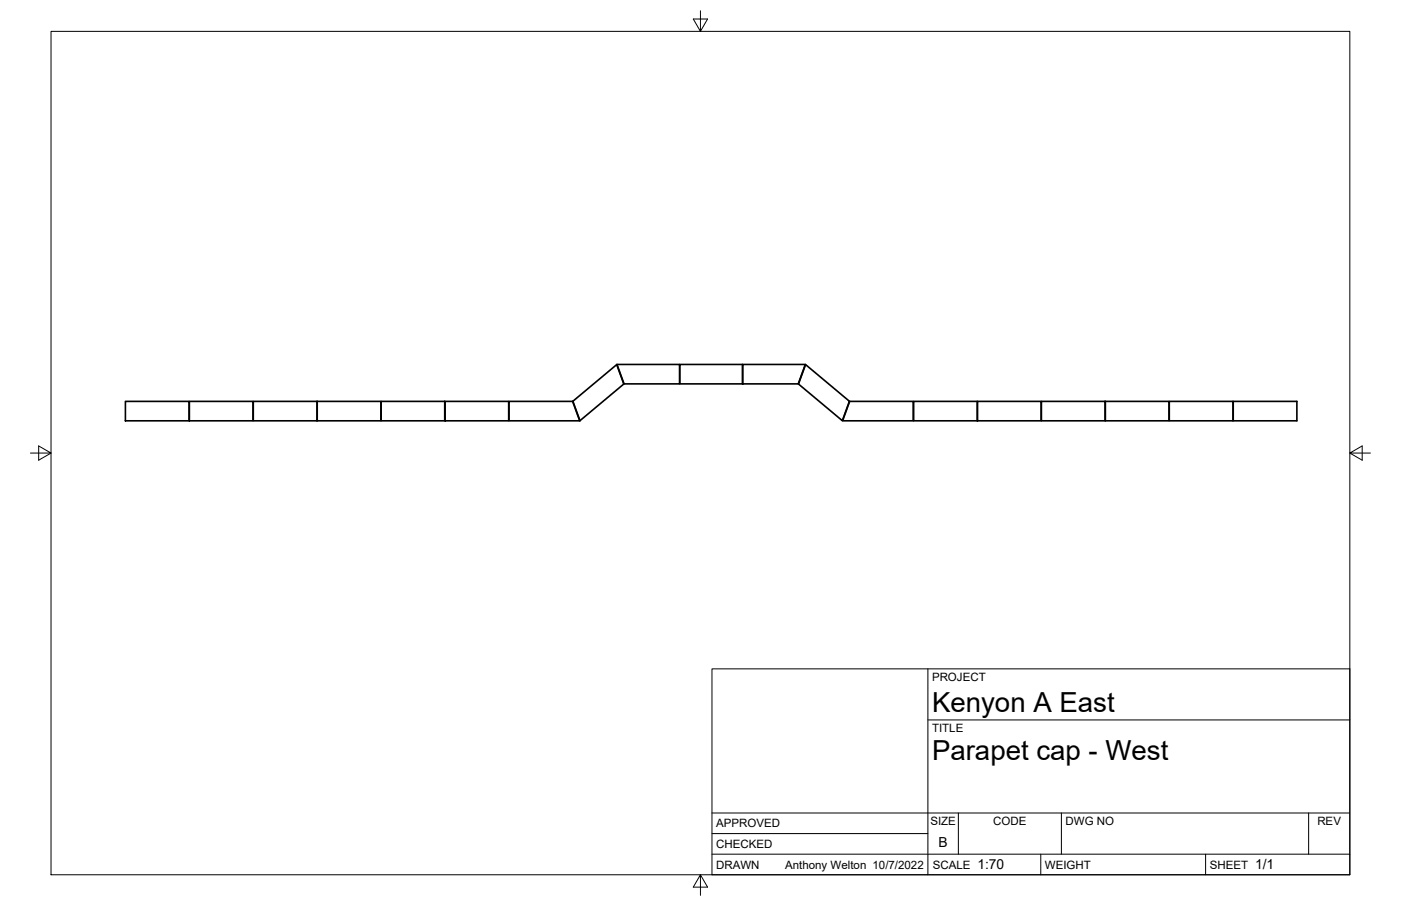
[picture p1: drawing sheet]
<svg xmlns="http://www.w3.org/2000/svg" width="432mm" height="279mm" viewBox="0 0 432 279" stroke-linecap="round" stroke-linejoin="round" font-family="sans-serif">
<!-- layer: Visible -->
<g fill="none" stroke="#000" stroke-width=".51">
<path d="M190.2 112.4h19.2v6h-17.1zM209.5 112.4h19.3v6h-19.3zM228.9 112.4h19.3l-2.2 6h-17.1zM248.3 112.4l13.5 11.3-2.2 6-13.5-11.3zM38.7 123.8h19.6v6h-19.6zM58.4 123.8h19.6v6h-19.6zM78.1 123.8h19.6v6h-19.6zM97.8 123.8h19.6v6h-19.6zM117.5 123.8h19.6v6h-19.6zM137.2 123.8h19.6v6h-19.6zM156.9 123.8h19.6l2.2 6h-21.8zM176.6 123.7l13.5-11.3 2.2 6-13.5 11.3z"/>
<path d="M261.9 123.8h19.6v6h-21.8zM281.6 123.8h19.6v6h-19.6zM301.3 123.8h19.6v6h-19.6zM321 123.8h19.6v6h-19.6zM340.7 123.8h19.6v6h-19.6zM360.4 123.8h19.6v6h-19.6zM380.1 123.8h19.6v6h-19.6z"/>
</g>
<!-- layer: Border -->
<path d="M15.7 9.7h400.3v260.1h-400.3zM215.9 3.3v6.4l-2.2-3.8h4.4l-2.2 3.8M9.4 139.7h6.3l-3.8-2.2v4.4l3.8-2.2M416 139.7l3.8 2.2v-4.4l-3.8 2.2h6.4M215.9 269.8l2.2 3.8h-4.4l2.2-3.8v6.3" fill="none" stroke="#000" stroke-width=".31"/>
<!-- layer: Titleblock -->
<path d="M219.4 206.3h196.6v63.5h-196.6zM286 206.3v63.5M286 222h130M219.4 257.1h66.6M219.4 250.7h196.6M295.4 250.7v12.7M327.1 250.7v12.7M403.3 250.7v12.7M219.4 263.4h196.6M320.8 263.4v6.4M371.6 263.4v6.4" fill="none" stroke="#000" stroke-width=".31"/>
<g font-size="8.5">
<text x="287.3" y="219.5">Kenyon A East</text>
<text x="287.3" y="234.5">Parapet cap - West</text>
</g>
<g font-size="4.3">
<text x="289.3" y="261.2">B</text>
<text x="301.2" y="268.1">1:70</text>
<text x="386.8" y="268.1">1/1</text>
</g>
<g font-size="3.5">
<text x="287.3" y="210.1">PROJECT</text>
<text x="287.3" y="225.8">TITLE</text>
<text x="220.7" y="255.2">APPROVED</text>
<text x="286.7" y="254.5">SIZE</text>
<text x="306.1" y="254.5">CODE</text>
<text x="328.4" y="254.5">DWG NO</text>
<text x="406" y="254.5">REV</text>
<text x="220.7" y="261.5">CHECKED</text>
<text x="220.7" y="267.9">DRAWN</text>
<text x="242" y="267.9">Anthony Welton 10/7/2022</text>
<text x="287.5" y="267.9">SCALE</text>
<text x="322.1" y="267.9">WEIGHT</text>
<text x="372.9" y="267.9">SHEET</text>
</g>
</svg>
